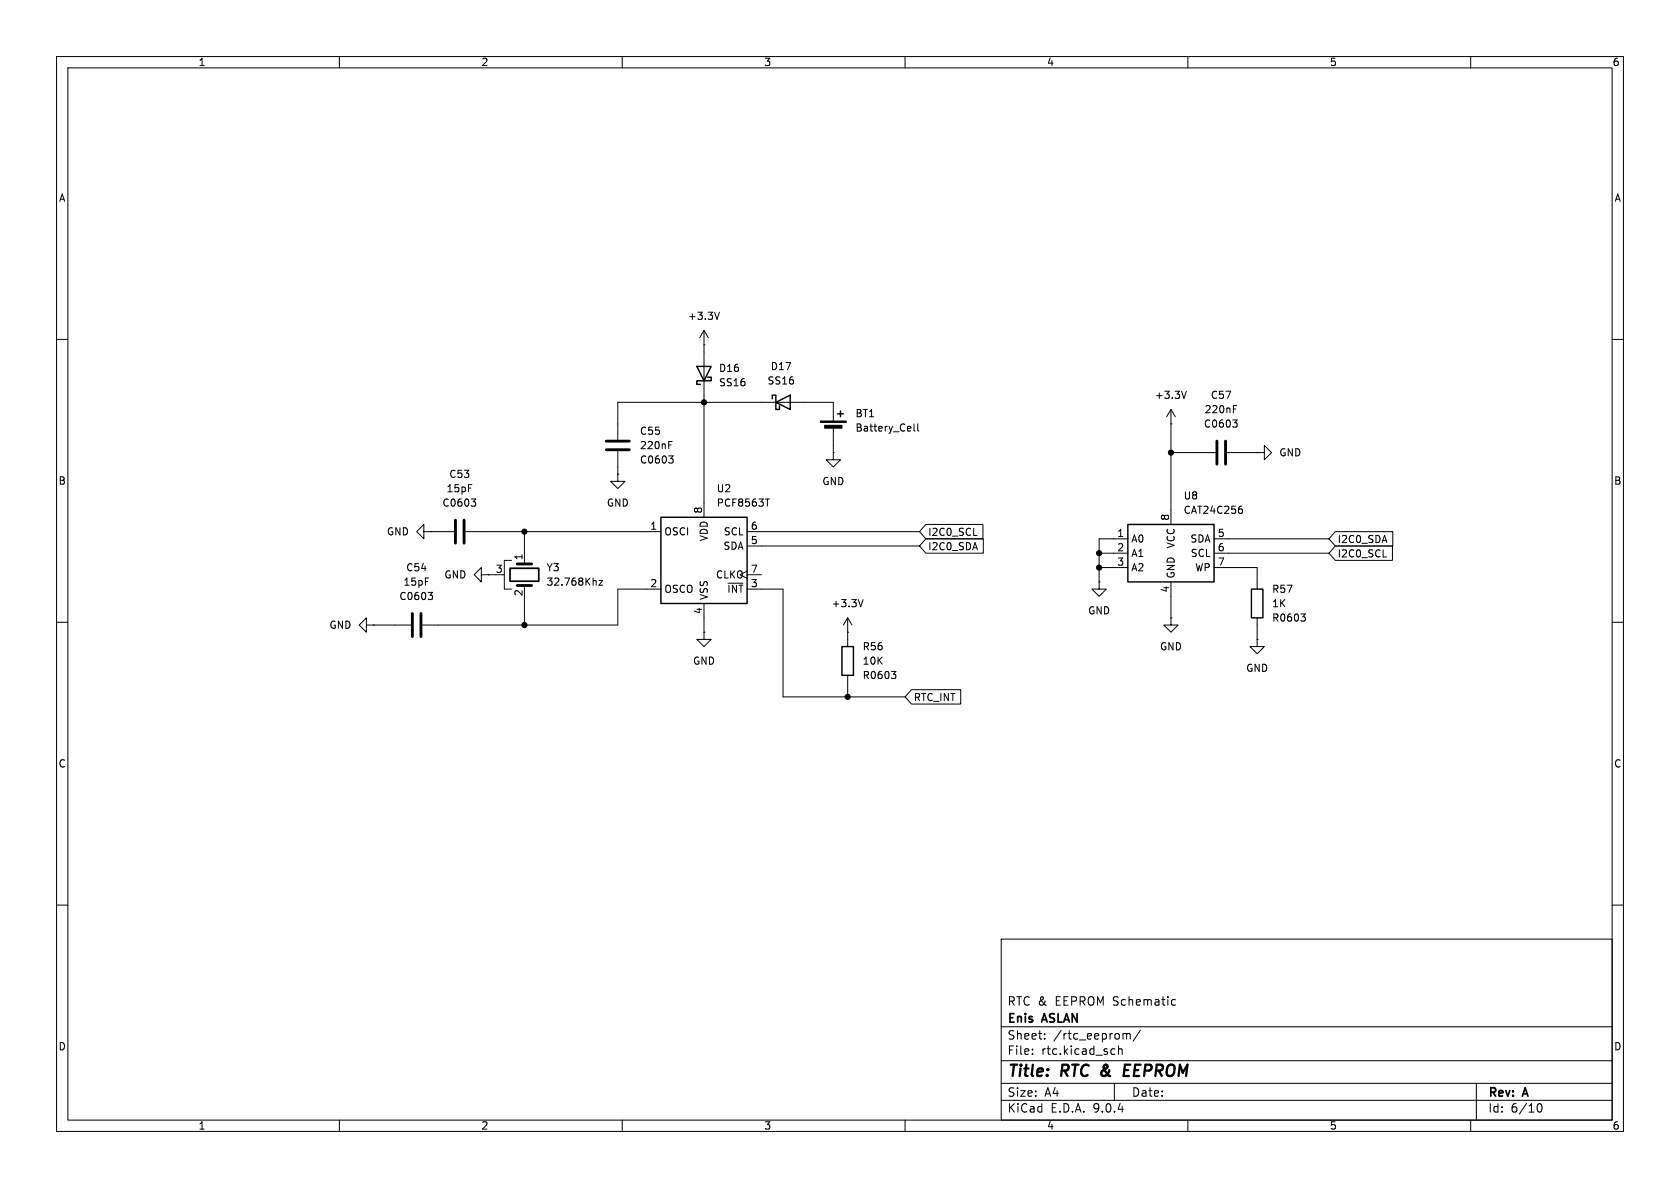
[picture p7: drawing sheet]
<svg xmlns="http://www.w3.org/2000/svg" width="297mm" height="210mm" viewBox="0 0 297 210" stroke-linecap="round" stroke-linejoin="round" font-family="sans-serif">
<g fill="none" stroke="#000" stroke-width=".18">
<path d="M10 10h277v190h-277zM12 12h273v186h-273zM60 10v2M110 10v2M160 10v2M210 10v2M260 10v2M124.5 58.4v33M124.5 58.4l-.8 1.3M124.5 58.4l.7 1.3M127.2 55.2l-.4 1.3M10 60h2"/>
<path d="M109.2 79.8v4M118.2 78.7h.4M118.2 78h.6M124.5 61h.1M147.3 74.4v-3.3h-38.1v6.6M147.3 75.4v4.6M161.6 74.9v1.1l.2 .2M162.2 74.9v1.1l.2 .2M207 74.9h.1M207 72.4l-.8 1.3M207 72.4l.8 1.3M207 72.4v20.3"/>
<path d="M209.7 69.2l-.4 1.2M217.9 74.2h.8l-.4 .5M218 72.3h.5M218 71.7h.7M218.5 74.7l.2 .3v.3l-.2 .2M285 60h2M74.9 94v-1.3l-1.2 1.3 1.2 1.3v-1.3h1.3M76.2 94h.1M76.2 94h4.1M82.3 94h34.5M83.3 88.2h.8l-.4 .5M83.9 88.7l.2 .2v.3l-.2 .3"/>
<path d="M90.4 99.1h-1.2v5h1.2M92.7 94v5.7M109.2 83.8v1.3h1.3l-1.3 1.3-1.3-1.3h1.3M109.2 83.8h.1M118.2 80.6h.8l-.4 .5M118.8 81.1l.2 .2v.3l-.2 .3M132.1 94h30.5M132.1 96.5h30.5M135.3 88.2h.7M147.3 80v1.3h1.3l-1.3 1.3-1.3-1.3h1.3M147.3 80h.1M163.7 92.7h10.1v2.6h-10.1l-1.1-1.3z"/>
<path d="M163.7 95.2h10.1v2.6h-10.1l-1.1-1.3zM172.1 94.7h.6M194.3 97.8h5.1M199.4 95.3h-5.1v7.6M207 80h7.9M214.6 95.3h20.3M214.6 97.8h20.3M216.9 80h5.3M219.3 89.5h.2M219.4 90l.3 .2v.3l-.3 .2M222.2 80h1.3v-1.3l1.3 1.3-1.3 1.3v-1.3M222.2 80h.1"/>
<path d="M236.1 94h10.1v2.5h-10.1l-1.2-1.2zM236.1 96.5h10.1v2.6h-10.1l-1.2-1.3zM244.5 98.5h.6M10 110h2M64.8 110.5v-1.3l-1.3 1.3 1.3 1.3v-1.3h1.2M66 110.5h.1M66 110.5h6.6M75.7 104.7h.8l-.5 .5M76.2 105.2l.3 .2v.3l-.3 .3M85.1 101.6v-1.3l-1.3 1.3 1.3 1.3v-1.3h1.3M86.4 101.6h.1M86.4 101.6h1.2"/>
<path d="M88.9 101.6h.3M92.7 103.5v.6M92.7 105.4v5.1M105.9 102.6h.6l-.6 .8h.6M116.8 104.1h-7.6v6.4h-34.5M124.5 111.8v1.2h1.2l-1.2 1.3-1.3-1.3h1.3M124.5 111.8h.1M124.5 106.7v5.1M132.1 101l-1.3 .6 1.3 .6M132.1 101.6h2.5M132.1 104.1h6.3v19.1h21.6M149.9 111.8h.1"/>
<path d="M149.9 109.2v5.1M149.9 119.4v3.8M149.9 109.2l-.8 1.3M149.9 109.2l.7 1.3M152.6 106l-.4 1.3M157.6 118.7h.8l-.4 .5M158.1 119.2l.3 .2v.3l-.3 .3M194.3 102.9v1.2h1.3l-1.3 1.3-1.3-1.3h1.3M194.3 102.9h.1M194.3 100.3h5.1M207 109.2v1.3h1.3l-1.3 1.3-1.3-1.3h1.3M207 109.2h.1"/>
<path d="M207 102.9v6.3M214.6 100.3h7.6v3.8M222.2 113v1.3h1.3l-1.3 1.3-1.2-1.3h1.2M222.2 113h.1M222.2 109.2v3.8M230 108.5h.8l-.5 .5M230.5 109l.3 .3v.3l-.3 .2M285 110h2M161.1 121.9h8.7v2.6h-8.7l-1.1-1.3zM10 160h2M177 166h108v32h-108zM207.2 177.6h.6"/>
<path d="M207.2 176.8h.6M285 160h2M60 198v2M110 198v2M160 198v2M177 194.5h108M177 191.5h108M177 187.5h108M177 181.5h108M182.5 186.3v.1M182.5 185.5v.1M184.7 183.6v.1"/>
<path d="M184.7 182.8v.1M196.7 185.4l.4 .1M197 191.5v3M197.1 186.3l-.4 .1M197.7 185.5l.3-.1 .3 .1 .1 .9M197.7 184.9v1.5M198.6 182.8l.4-.1 .2 .2M199.2 182.9l.2-.2 .3 .1 .1 .9M199.2 182.9v.8M201.6 182.1l-1.3 2M210 198v2M260 198v2"/>
<path d="M261 191.5v6.5M271.7 195.7l.2-.5 .2-.1a.81 .81 0 0 1 .6 .6 .81 .81 0 0 1-.3 .8h-.4l-.3-.5"/>
</g>
<path d="M198.8 189.2h.6M199.8 188.2h-.9l-.3 2h1" fill="none" stroke="#000" stroke-width=".4"/>
<path d="M123.2 64.8h2.5l-1.2 2.5zM125.1 66.7h.6v.6h-2.5v.6h.6M136.5 70.5v-.6h.7v2.5h.6v-.6M137.2 71.1l2.5-1.2v2.5zM148.1 73.2h1M148.6 72.6v1.1M116.8 91.4h15.3v15.3h-15.3zM199.4 92.7h15.2v10.2h-15.2zM148.8 114.3h2.1v5.1h-2.1zM221.2 104.1h2.1v5.1h-2.1z" fill="none" stroke="#000" stroke-width=".25"/>
<path d="M107.2 78h4.1M107.2 79.5h4.1M215.1 78v4M216.7 78v4M80.5 91.9v4.1M82 91.9v4.1M91.4 99.7h2.6M72.9 108.5v4M74.4 108.5v4M91.4 103.5h2.6" fill="none" stroke="#000" stroke-width=".51"/>
<path d="M90.2 100.5h5v2.2h-5z" fill="none" stroke="#000" stroke-width=".3"/>
<g fill="#000" stroke="#000" stroke-width=".18">
<path d="M145 74.4h4.6v.3h-4.6zM145.8 75.2h3v.5h-3z"/>
<circle cx="124.5" cy="71.1" r=".46"/>
<circle cx="92.7" cy="94" r=".46"/>
<circle cx="194.3" cy="97.8" r=".46"/>
<circle cx="207" cy="80" r=".46"/>
<circle cx="92.7" cy="110.5" r=".46"/>
<circle cx="194.3" cy="100.3" r=".46"/>
<circle cx="149.9" cy="123.2" r=".46"/>
</g>
<g font-size="2.8">
<text x="178" y="190.9">Title:</text>
<text x="187.7" y="190.9">RTC &amp;</text>
<text x="200.3" y="190.9">EEPROM</text>
</g>
<g font-size="2.1">
<text x="178" y="178">RTC &amp;</text>
<text x="186.6" y="178">EEPROM Schematic</text>
<text x="178" y="184">Sheet:</text>
<text x="178" y="181.2">Enis</text>
<text x="184.4" y="181.2">ASLAN</text>
<text x="186.2" y="184">/rtc_eeprom/</text>
<text x="178" y="186.7">File:</text>
<text x="184.1" y="186.7">rtc.kicad_sch</text>
<text x="178" y="196.9">KiCad</text>
<text x="178" y="194.1">Size:</text>
<text x="184.7" y="194.1">A4</text>
<text x="185.7" y="196.9">E.D.A.</text>
<text x="193.3" y="196.9">9.0.4</text>
<text x="200" y="194.1">Date:</text>
<text x="263" y="194.3">Rev:</text>
<text x="263" y="196.9">Id:</text>
<text x="267.1" y="196.9">6/10</text>
<text x="269.4" y="194.3">A</text>
</g>
<g font-size="1.8">
<text x="35" y="11.9">1</text>
<text x="85" y="11.9">2</text>
<text x="135" y="11.9">3</text>
<text x="185" y="11.9">4</text>
<text x="235" y="11.9">5</text>
<text x="285" y="11.9">6</text>
<text x="10.3" y="35.9">A</text>
<text x="285.3" y="35.9">A</text>
<text x="121.5" y="56.7">+3.3V</text>
<text x="127" y="66">D16</text>
<text x="136.2" y="65.6">D17</text>
<text x="127" y="68.5">SS16</text>
<text x="135.6" y="68.2">SS16</text>
<text x="204.1" y="70.7">+3.3V</text>
<text x="214" y="70.7">C57</text>
<text x="113" y="77.1">C55</text>
<text x="151.1" y="74">BT1</text>
<text x="151.1" y="76.5">Battery_Cell</text>
<text x="212.7" y="75.8">C0603</text>
<text x="212.9" y="73.3">220nF</text>
<text x="113" y="79.6">220nF</text>
<text x="113" y="82.1">C0603</text>
<text x="226.1" y="80.9">GND</text>
<text x="10.3" y="85.9">B</text>
<text x="78.1" y="89.8">C0603</text>
<text x="78.9" y="87.2">15pF</text>
<text x="79.3" y="84.7">C53</text>
<text x="107.2" y="89.8">GND</text>
<text x="126.6" y="87.2">U2</text>
<text x="126.6" y="89.8">PCF8563T</text>
<text x="145.3" y="86">GND</text>
<text x="209.2" y="88.5">U8</text>
<text x="285.3" y="85.9">B</text>
<text x="68.3" y="94.8">GND</text>
<text x="114.9" y="93.7">1</text>
<text x="117.3" y="94.8">OSCI</text>
<text x="124.2" y="90.9" transform="rotate(-90 124.2 90.9)">8</text>
<text x="125.3" y="95.8" transform="rotate(-90 125.3 95.8)">VDD</text>
<text x="127.9" y="94.8">SCL</text>
<text x="132.6" y="93.7">6</text>
<text x="164" y="94.9">I2C0_SCL</text>
<text x="197.4" y="95">1</text>
<text x="206.8" y="92.1" transform="rotate(-90 206.8 92.1)">8</text>
<text x="209.2" y="91">CAT24C256</text>
<text x="215.2" y="95">5</text>
<text x="71.7" y="101.2">C54</text>
<text x="87.6" y="101.3">3</text>
<text x="92.5" y="99.1" transform="rotate(-90 92.5 99.1)">1</text>
<text x="96.5" y="101.2">Y3</text>
<text x="127.8" y="97.4">SDA</text>
<text x="132.6" y="96.3">5</text>
<text x="132.6" y="101.3">7</text>
<text x="164" y="97.5">I2C0_SDA</text>
<text x="197.4" y="97.5">2</text>
<text x="197.4" y="100.1">3</text>
<text x="199.9" y="96.1">A0</text>
<text x="199.9" y="98.7">A1</text>
<text x="199.9" y="101.2">A2</text>
<text x="207.9" y="97" transform="rotate(-90 207.9 97)">VCC</text>
<text x="210.4" y="96.1">SDA</text>
<text x="210.4" y="98.7">SCL</text>
<text x="211.2" y="101.2">WP</text>
<text x="215.2" y="97.5">6</text>
<text x="215.2" y="100.1">7</text>
<text x="236.4" y="96.2">I2C0_SDA</text>
<text x="236.4" y="98.7">I2C0_SCL</text>
<text x="70.5" y="106.3">C0603</text>
<text x="71.2" y="103.7">15pF</text>
<text x="78.5" y="102.5">GND</text>
<text x="92.5" y="105.5" transform="rotate(-90 92.5 105.5)">2</text>
<text x="96.5" y="103.7">32.768Khz</text>
<text x="114.9" y="103.9">2</text>
<text x="117.3" y="105">OSCO</text>
<text x="125.3" y="106.2" transform="rotate(-90 125.3 106.2)">VSS</text>
<text x="126.5" y="102.5">CLKO</text>
<text x="128.5" y="105">~{INT}</text>
<text x="132.6" y="103.9">3</text>
<text x="146.9" y="107.5">+3.3V</text>
<text x="206.8" y="104.8" transform="rotate(-90 206.8 104.8)">4</text>
<text x="207.9" y="102.4" transform="rotate(-90 207.9 102.4)">GND</text>
<text x="224.8" y="107.5">1K</text>
<text x="224.8" y="105">R57</text>
<text x="58.1" y="111.4">GND</text>
<text x="124.2" y="108.7" transform="rotate(-90 124.2 108.7)">4</text>
<text x="192.3" y="108.8">GND</text>
<text x="224.8" y="110.1">R0603</text>
<text x="122.4" y="117.7">GND</text>
<text x="152.4" y="115.2">R56</text>
<text x="152.4" y="117.7">10K</text>
<text x="205" y="115.2">GND</text>
<text x="220.2" y="119">GND</text>
<text x="152.4" y="120.2">R0603</text>
<text x="161.4" y="124.1">RTC_INT</text>
<text x="10.3" y="135.9">C</text>
<text x="285.3" y="135.9">C</text>
<text x="10.3" y="185.9">D</text>
<text x="285.3" y="185.9">D</text>
<text x="35" y="199.9">1</text>
<text x="85" y="199.9">2</text>
<text x="135" y="199.9">3</text>
<text x="185" y="199.9">4</text>
<text x="235" y="199.9">5</text>
<text x="285" y="199.9">6</text>
</g>
</svg>
